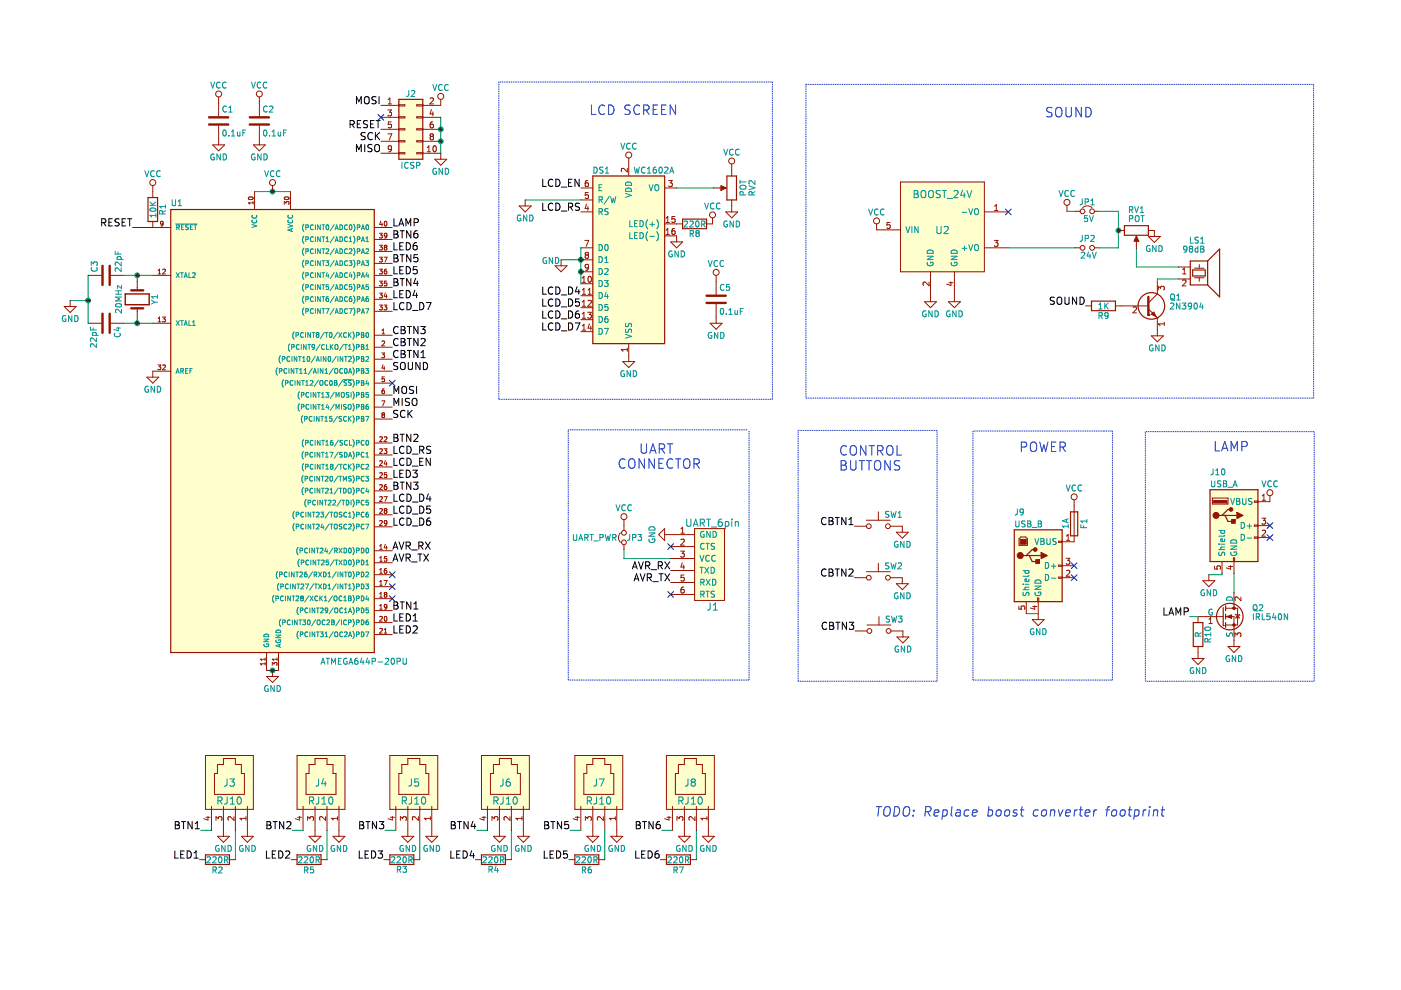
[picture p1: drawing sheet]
EESchema Schematic File Version 2
LIBS:power
LIBS:device
LIBS:transistors
LIBS:conn
LIBS:linear
LIBS:regul
LIBS:74xx
LIBS:cmos4000
LIBS:adc-dac
LIBS:memory
LIBS:xilinx
LIBS:microcontrollers
LIBS:dsp
LIBS:microchip
LIBS:analog_switches
LIBS:motorola
LIBS:texas
LIBS:intel
LIBS:audio
LIBS:interface
LIBS:digital-audio
LIBS:philips
LIBS:display
LIBS:cypress
LIBS:siliconi
LIBS:opto
LIBS:atmel
LIBS:contrib
LIBS:valves
LIBS:kamaji
LIBS:74xgxx
LIBS:ac-dc
LIBS:actel
LIBS:allegro
LIBS:Altera
LIBS:analog_devices
LIBS:battery_management
LIBS:bbd
LIBS:bosch
LIBS:brooktre
LIBS:cmos_ieee
LIBS:dc-dc
LIBS:diode
LIBS:elec-unifil
LIBS:ESD_Protection
LIBS:ftdi
LIBS:gennum
LIBS:graphic_symbols
LIBS:hc11
LIBS:infineon
LIBS:intersil
LIBS:ir
LIBS:Lattice
LIBS:leds
LIBS:LEM
LIBS:logic_programmable
LIBS:maxim
LIBS:mechanical
LIBS:microchip_dspic33dsc
LIBS:microchip_pic10mcu
LIBS:microchip_pic12mcu
LIBS:microchip_pic16mcu
LIBS:microchip_pic18mcu
LIBS:microchip_pic24mcu
LIBS:microchip_pic32mcu
LIBS:modules
LIBS:motor_drivers
LIBS:motors
LIBS:msp430
LIBS:nordicsemi
LIBS:nxp_armmcu
LIBS:nxp
LIBS:onsemi
LIBS:Oscillators
LIBS:Power_Management
LIBS:powerint
LIBS:pspice
LIBS:references
LIBS:relays
LIBS:rfcom
LIBS:RFSolutions
LIBS:sensors
LIBS:silabs
LIBS:stm8
LIBS:stm32
LIBS:supertex
LIBS:switches
LIBS:transf
LIBS:triac_thyristor
LIBS:ttl_ieee
LIBS:video
LIBS:wiznet
LIBS:Worldsemi
LIBS:Xicor
LIBS:zetex
LIBS:Zilog
LIBS:kamaji-cache
EELAYER 25 0
EELAYER END
$Descr A4 11693 8268
encoding utf-8
Sheet 1 1
Title ""
Date ""
Rev ""
Comp ""
Comment1 ""
Comment2 ""
Comment3 ""
Comment4 ""
$EndDescr
$Comp
L GND #PWR01
U 1 1
P 2270 5600
F 0 "#PWR01" H 2270 5350 50  0001 C CNN
F 1 "GND" H 2270 5450 50  0000 C CNN
F 2 "" H 2270 5600 50  0001 C CNN
F 3 "" H 2270 5600 50  0001 C CNN
	1    2270 5600
	1    0    0    -1  
$EndComp
$Comp
L VCC #PWR02
U 1 1
P 2270 1600
F 0 "#PWR02" H 2270 1450 50  0001 C CNN
F 1 "VCC" H 2270 1750 50  0000 C CNN
F 2 "" H 2270 1600 50  0001 C CNN
F 3 "" H 2270 1600 50  0001 C CNN
	1    2270 1600
	1    0    0    -1  
$EndComp
$Comp
L Crystal Y1
U 1 1
P 1140 2500
F 0 "Y1" H 1140 2650 50  0000 C CNN
F 1 "20MHz" H 1140 2350 50  0000 C CNN
F 2 "Crystals:Crystal_HC49-U_Vertical" H 1140 2500 50  0001 C CNN
F 3 "" H 1140 2500 50  0001 C CNN
	1    1140 2500
	0    1    1    0   
$EndComp
$Comp
L C C3
U 1 1
P 880 2300
F 0 "C3" H 905 2400 50  0000 L CNN
F 1 "22pF" H 905 2200 50  0000 L CNN
F 2 "Capacitors_THT:C_Disc_D3.8mm_W2.6mm_P2.50mm" H 918 2150 50  0001 C CNN
F 3 "" H 880 2300 50  0001 C CNN
	1    880  2300
	0    -1   -1   0   
$EndComp
$Comp
L C C4
U 1 1
P 880 2700
F 0 "C4" H 905 2800 50  0000 L CNN
F 1 "22pF" H 905 2600 50  0000 L CNN
F 2 "Capacitors_THT:C_Disc_D3.8mm_W2.6mm_P2.50mm" H 918 2550 50  0001 C CNN
F 3 "" H 880 2700 50  0001 C CNN
	1    880  2700
	0    1    1    0   
$EndComp
$Comp
L GND #PWR03
U 1 1
P 580 2510
F 0 "#PWR03" H 580 2260 50  0001 C CNN
F 1 "GND" H 580 2360 50  0000 C CNN
F 2 "" H 580 2510 50  0001 C CNN
F 3 "" H 580 2510 50  0001 C CNN
	1    580  2510
	1    0    0    -1  
$EndComp
$Comp
L R R1
U 1 1
P 1270 1750
F 0 "R1" V 1350 1750 50  0000 C CNN
F 1 "10K" V 1270 1750 50  0000 C CNN
F 2 "Resistors_THT:R_Axial_DIN0207_L6.3mm_D2.5mm_P10.16mm_Horizontal" V 1200 1750 50  0001 C CNN
F 3 "" H 1270 1750 50  0001 C CNN
	1    1270 1750
	1    0    0    -1  
$EndComp
$Comp
L VCC #PWR04
U 1 1
P 1270 1600
F 0 "#PWR04" H 1270 1450 50  0001 C CNN
F 1 "VCC" H 1270 1750 50  0000 C CNN
F 2 "" H 1270 1600 50  0001 C CNN
F 3 "" H 1270 1600 50  0001 C CNN
	1    1270 1600
	1    0    0    -1  
$EndComp
Text Label 1100 1900 2    60   ~ 0
RESET
$Comp
L GND #PWR05
U 1 1
P 1270 3100
F 0 "#PWR05" H 1270 2850 50  0001 C CNN
F 1 "GND" H 1270 2950 50  0000 C CNN
F 2 "" H 1270 3100 50  0001 C CNN
F 3 "" H 1270 3100 50  0001 C CNN
	1    1270 3100
	1    0    0    -1  
$EndComp
Text Label 3270 5100 0    60   ~ 0
BTN1
Text Label 3270 3700 0    60   ~ 0
BTN2
Text Label 3270 4100 0    60   ~ 0
BTN3
Text Label 3270 2400 0    60   ~ 0
BTN4
Text Label 3270 2200 0    60   ~ 0
BTN5
Text Label 3270 2000 0    60   ~ 0
BTN6
$Comp
L R R2
U 1 1
P 1810 7180
F 0 "R2" V 1895 7180 50  0000 C CNN
F 1 "220R" V 1810 7180 50  0000 C CNN
F 2 "Resistors_THT:R_Axial_DIN0207_L6.3mm_D2.5mm_P10.16mm_Horizontal" V 1740 7180 50  0001 C CNN
F 3 "" H 1810 7180 50  0001 C CNN
	1    1810 7180
	0    1    1    0   
$EndComp
Text Label 3270 5200 0    60   ~ 0
LED1
$Comp
L R R3
U 1 1
P 3350 7180
F 0 "R3" V 3430 7180 50  0000 C CNN
F 1 "220R" V 3350 7180 50  0000 C CNN
F 2 "Resistors_THT:R_Axial_DIN0207_L6.3mm_D2.5mm_P10.16mm_Horizontal" V 3280 7180 50  0001 C CNN
F 3 "" H 3350 7180 50  0001 C CNN
	1    3350 7180
	0    1    1    0   
$EndComp
$Comp
L R R4
U 1 1
P 4115 7180
F 0 "R4" V 4195 7180 50  0000 C CNN
F 1 "220R" V 4115 7180 50  0000 C CNN
F 2 "Resistors_THT:R_Axial_DIN0207_L6.3mm_D2.5mm_P10.16mm_Horizontal" V 4045 7180 50  0001 C CNN
F 3 "" H 4115 7180 50  0001 C CNN
	1    4115 7180
	0    1    1    0   
$EndComp
$Comp
L R R5
U 1 1
P 2575 7180
F 0 "R5" V 2660 7180 50  0000 C CNN
F 1 "220R" V 2575 7180 50  0000 C CNN
F 2 "Resistors_THT:R_Axial_DIN0207_L6.3mm_D2.5mm_P10.16mm_Horizontal" V 2505 7180 50  0001 C CNN
F 3 "" H 2575 7180 50  0001 C CNN
	1    2575 7180
	0    1    1    0   
$EndComp
$Comp
L R R6
U 1 1
P 4895 7180
F 0 "R6" V 4980 7180 50  0000 C CNN
F 1 "220R" V 4895 7180 50  0000 C CNN
F 2 "Resistors_THT:R_Axial_DIN0207_L6.3mm_D2.5mm_P10.16mm_Horizontal" V 4825 7180 50  0001 C CNN
F 3 "" H 4895 7180 50  0001 C CNN
	1    4895 7180
	0    1    1    0   
$EndComp
$Comp
L R R7
U 1 1
P 5660 7180
F 0 "R7" V 5745 7180 50  0000 C CNN
F 1 "220R" V 5660 7180 50  0000 C CNN
F 2 "Resistors_THT:R_Axial_DIN0207_L6.3mm_D2.5mm_P10.16mm_Horizontal" V 5590 7180 50  0001 C CNN
F 3 "" H 5660 7180 50  0001 C CNN
	1    5660 7180
	0    1    1    0   
$EndComp
Text Label 3270 5300 0    60   ~ 0
LED2
Text Label 3270 4000 0    60   ~ 0
LED3
Text Label 3270 2500 0    60   ~ 0
LED4
Text Label 3270 2300 0    60   ~ 0
LED5
Text Label 3270 2100 0    60   ~ 0
LED6
$Comp
L WC1602A DS1
U 1 1
P 5245 2170
F 0 "DS1" H 5015 2920 50  0000 C CNN
F 1 "WC1602A" H 5455 2920 50  0000 C CNN
F 2 "kamaji:LCD2004" H 5245 1270 50  0001 C CIN
F 3 "" H 5945 2170 50  0001 C CNN
	1    5245 2170
	1    0    0    -1  
$EndComp
$Comp
L R R8
U 1 1
P 5795 1870
F 0 "R8" V 5875 1870 50  0000 C CNN
F 1 "220R" V 5795 1870 50  0000 C CNN
F 2 "Resistors_THT:R_Axial_DIN0207_L6.3mm_D2.5mm_P10.16mm_Horizontal" V 5725 1870 50  0001 C CNN
F 3 "" H 5795 1870 50  0001 C CNN
	1    5795 1870
	0    1    1    0   
$EndComp
$Comp
L VCC #PWR06
U 1 1
P 5945 1870
F 0 "#PWR06" H 5945 1720 50  0001 C CNN
F 1 "VCC" H 5945 2020 50  0000 C CNN
F 2 "" H 5945 1870 50  0001 C CNN
F 3 "" H 5945 1870 50  0001 C CNN
	1    5945 1870
	1    0    0    -1  
$EndComp
$Comp
L GND #PWR07
U 1 1
P 5645 1970
F 0 "#PWR07" H 5645 1720 50  0001 C CNN
F 1 "GND" H 5645 1820 50  0000 C CNN
F 2 "" H 5645 1970 50  0001 C CNN
F 3 "" H 5645 1970 50  0001 C CNN
	1    5645 1970
	1    0    0    -1  
$EndComp
$Comp
L VCC #PWR08
U 1 1
P 5245 1370
F 0 "#PWR08" H 5245 1220 50  0001 C CNN
F 1 "VCC" H 5245 1520 50  0000 C CNN
F 2 "" H 5245 1370 50  0001 C CNN
F 3 "" H 5245 1370 50  0001 C CNN
	1    5245 1370
	1    0    0    -1  
$EndComp
$Comp
L GND #PWR09
U 1 1
P 5245 2970
F 0 "#PWR09" H 5245 2720 50  0001 C CNN
F 1 "GND" H 5245 2820 50  0000 C CNN
F 2 "" H 5245 2970 50  0001 C CNN
F 3 "" H 5245 2970 50  0001 C CNN
	1    5245 2970
	1    0    0    -1  
$EndComp
$Comp
L C C5
U 1 1
P 5975 2500
F 0 "C5" H 6000 2600 50  0000 L CNN
F 1 "0.1uF" H 6000 2400 50  0000 L CNN
F 2 "Capacitors_THT:C_Disc_D3.8mm_W2.6mm_P2.50mm" H 6013 2350 50  0001 C CNN
F 3 "" H 5975 2500 50  0001 C CNN
	1    5975 2500
	1    0    0    -1  
$EndComp
$Comp
L VCC #PWR010
U 1 1
P 5975 2350
F 0 "#PWR010" H 5975 2200 50  0001 C CNN
F 1 "VCC" H 5975 2500 50  0000 C CNN
F 2 "" H 5975 2350 50  0001 C CNN
F 3 "" H 5975 2350 50  0001 C CNN
	1    5975 2350
	1    0    0    -1  
$EndComp
$Comp
L GND #PWR011
U 1 1
P 5975 2650
F 0 "#PWR011" H 5975 2400 50  0001 C CNN
F 1 "GND" H 5975 2500 50  0000 C CNN
F 2 "" H 5975 2650 50  0001 C CNN
F 3 "" H 5975 2650 50  0001 C CNN
	1    5975 2650
	1    0    0    -1  
$EndComp
$Comp
L GND #PWR012
U 1 1
P 4680 2170
F 0 "#PWR012" H 4680 1920 50  0001 C CNN
F 1 "GND" H 4595 2165 50  0000 C CNN
F 2 "" H 4680 2170 50  0001 C CNN
F 3 "" H 4680 2170 50  0001 C CNN
	1    4680 2170
	1    0    0    -1  
$EndComp
$Comp
L Conn_02x05_Odd_Even J2
U 1 1
P 3375 1080
F 0 "J2" H 3425 1380 50  0000 C CNN
F 1 "ICSP" H 3425 780 50  0000 C CNN
F 2 "Pin_Headers:Pin_Header_Straight_2x05_Pitch2.54mm" H 3375 1080 50  0001 C CNN
F 3 "" H 3375 1080 50  0001 C CNN
	1    3375 1080
	1    0    0    -1  
$EndComp
Text Label 3270 3400 0    60   ~ 0
MISO
Text Label 3270 3300 0    60   ~ 0
MOSI
Text Label 3270 3500 0    60   ~ 0
SCK
$Comp
L VCC #PWR013
U 1 1
P 3675 880
F 0 "#PWR013" H 3675 730 50  0001 C CNN
F 1 "VCC" H 3675 1030 50  0000 C CNN
F 2 "" H 3675 880 50  0001 C CNN
F 3 "" H 3675 880 50  0001 C CNN
	1    3675 880 
	1    0    0    -1  
$EndComp
$Comp
L GND #PWR014
U 1 1
P 3675 1280
F 0 "#PWR014" H 3675 1030 50  0001 C CNN
F 1 "GND" H 3675 1130 50  0000 C CNN
F 2 "" H 3675 1280 50  0001 C CNN
F 3 "" H 3675 1280 50  0001 C CNN
	1    3675 1280
	1    0    0    -1  
$EndComp
Text Label 3175 880  2    60   ~ 0
MOSI
Text Label 3175 1080 2    60   ~ 0
RESET
Text Label 3175 1180 2    60   ~ 0
SCK
Text Label 3175 1280 2    60   ~ 0
MISO
NoConn ~ 3175 980 
Text Label 3270 3000 0    60   ~ 0
CBTN1
Text Label 3270 2900 0    60   ~ 0
CBTN2
Text Label 3270 2800 0    60   ~ 0
CBTN3
Text Label 3270 3100 0    60   ~ 0
SOUND
Text Label 3270 1900 0    60   ~ 0
LAMP
$Comp
L RJ10 J3
U 1 1
P 1910 6585
F 0 "J3" H 1910 6635 60  0000 C CNN
F 1 "RJ10" H 1910 6485 60  0000 C CNN
F 2 "kamaji:RJ10" H 1885 6560 60  0001 C CNN
F 3 "" H 1885 6560 60  0001 C CNN
	1    1910 6585
	1    0    0    -1  
$EndComp
Text Label 1670 6935 2    60   ~ 0
BTN1
$Comp
L GND #PWR015
U 1 1
P 1860 6935
F 0 "#PWR015" H 1860 6685 50  0001 C CNN
F 1 "GND" H 1860 6785 50  0000 C CNN
F 2 "" H 1860 6935 50  0001 C CNN
F 3 "" H 1860 6935 50  0001 C CNN
	1    1860 6935
	1    0    0    -1  
$EndComp
Text Label 1660 7180 2    60   ~ 0
LED1
$Comp
L GND #PWR016
U 1 1
P 2060 6935
F 0 "#PWR016" H 2060 6685 50  0001 C CNN
F 1 "GND" H 2060 6785 50  0000 C CNN
F 2 "" H 2060 6935 50  0001 C CNN
F 3 "" H 2060 6935 50  0001 C CNN
	1    2060 6935
	1    0    0    -1  
$EndComp
$Comp
L RJ10 J4
U 1 1
P 2675 6585
F 0 "J4" H 2675 6635 60  0000 C CNN
F 1 "RJ10" H 2675 6485 60  0000 C CNN
F 2 "kamaji:RJ10" H 2650 6560 60  0001 C CNN
F 3 "" H 2650 6560 60  0001 C CNN
	1    2675 6585
	1    0    0    -1  
$EndComp
Text Label 2435 6935 2    60   ~ 0
BTN2
$Comp
L GND #PWR017
U 1 1
P 2625 6935
F 0 "#PWR017" H 2625 6685 50  0001 C CNN
F 1 "GND" H 2625 6785 50  0000 C CNN
F 2 "" H 2625 6935 50  0001 C CNN
F 3 "" H 2625 6935 50  0001 C CNN
	1    2625 6935
	1    0    0    -1  
$EndComp
Text Label 2425 7180 2    60   ~ 0
LED2
$Comp
L GND #PWR018
U 1 1
P 2825 6935
F 0 "#PWR018" H 2825 6685 50  0001 C CNN
F 1 "GND" H 2825 6785 50  0000 C CNN
F 2 "" H 2825 6935 50  0001 C CNN
F 3 "" H 2825 6935 50  0001 C CNN
	1    2825 6935
	1    0    0    -1  
$EndComp
$Comp
L RJ10 J5
U 1 1
P 3450 6585
F 0 "J5" H 3450 6635 60  0000 C CNN
F 1 "RJ10" H 3450 6485 60  0000 C CNN
F 2 "kamaji:RJ10" H 3425 6560 60  0001 C CNN
F 3 "" H 3425 6560 60  0001 C CNN
	1    3450 6585
	1    0    0    -1  
$EndComp
Text Label 3210 6935 2    60   ~ 0
BTN3
$Comp
L GND #PWR019
U 1 1
P 3400 6935
F 0 "#PWR019" H 3400 6685 50  0001 C CNN
F 1 "GND" H 3400 6785 50  0000 C CNN
F 2 "" H 3400 6935 50  0001 C CNN
F 3 "" H 3400 6935 50  0001 C CNN
	1    3400 6935
	1    0    0    -1  
$EndComp
Text Label 3200 7180 2    60   ~ 0
LED3
$Comp
L GND #PWR020
U 1 1
P 3600 6935
F 0 "#PWR020" H 3600 6685 50  0001 C CNN
F 1 "GND" H 3600 6785 50  0000 C CNN
F 2 "" H 3600 6935 50  0001 C CNN
F 3 "" H 3600 6935 50  0001 C CNN
	1    3600 6935
	1    0    0    -1  
$EndComp
$Comp
L RJ10 J6
U 1 1
P 4215 6585
F 0 "J6" H 4215 6635 60  0000 C CNN
F 1 "RJ10" H 4215 6485 60  0000 C CNN
F 2 "kamaji:RJ10" H 4190 6560 60  0001 C CNN
F 3 "" H 4190 6560 60  0001 C CNN
	1    4215 6585
	1    0    0    -1  
$EndComp
Text Label 3975 6935 2    60   ~ 0
BTN4
$Comp
L GND #PWR021
U 1 1
P 4165 6935
F 0 "#PWR021" H 4165 6685 50  0001 C CNN
F 1 "GND" H 4165 6785 50  0000 C CNN
F 2 "" H 4165 6935 50  0001 C CNN
F 3 "" H 4165 6935 50  0001 C CNN
	1    4165 6935
	1    0    0    -1  
$EndComp
Text Label 3965 7180 2    60   ~ 0
LED4
$Comp
L GND #PWR022
U 1 1
P 4365 6935
F 0 "#PWR022" H 4365 6685 50  0001 C CNN
F 1 "GND" H 4365 6785 50  0000 C CNN
F 2 "" H 4365 6935 50  0001 C CNN
F 3 "" H 4365 6935 50  0001 C CNN
	1    4365 6935
	1    0    0    -1  
$EndComp
$Comp
L RJ10 J7
U 1 1
P 4995 6585
F 0 "J7" H 4995 6635 60  0000 C CNN
F 1 "RJ10" H 4995 6485 60  0000 C CNN
F 2 "kamaji:RJ10" H 4970 6560 60  0001 C CNN
F 3 "" H 4970 6560 60  0001 C CNN
	1    4995 6585
	1    0    0    -1  
$EndComp
Text Label 4755 6935 2    60   ~ 0
BTN5
$Comp
L GND #PWR023
U 1 1
P 4945 6935
F 0 "#PWR023" H 4945 6685 50  0001 C CNN
F 1 "GND" H 4945 6785 50  0000 C CNN
F 2 "" H 4945 6935 50  0001 C CNN
F 3 "" H 4945 6935 50  0001 C CNN
	1    4945 6935
	1    0    0    -1  
$EndComp
Text Label 4745 7180 2    60   ~ 0
LED5
$Comp
L GND #PWR024
U 1 1
P 5145 6935
F 0 "#PWR024" H 5145 6685 50  0001 C CNN
F 1 "GND" H 5145 6785 50  0000 C CNN
F 2 "" H 5145 6935 50  0001 C CNN
F 3 "" H 5145 6935 50  0001 C CNN
	1    5145 6935
	1    0    0    -1  
$EndComp
$Comp
L RJ10 J8
U 1 1
P 5760 6585
F 0 "J8" H 5760 6635 60  0000 C CNN
F 1 "RJ10" H 5760 6485 60  0000 C CNN
F 2 "kamaji:RJ10" H 5735 6560 60  0001 C CNN
F 3 "" H 5735 6560 60  0001 C CNN
	1    5760 6585
	1    0    0    -1  
$EndComp
Text Label 5520 6935 2    60   ~ 0
BTN6
$Comp
L GND #PWR025
U 1 1
P 5710 6935
F 0 "#PWR025" H 5710 6685 50  0001 C CNN
F 1 "GND" H 5710 6785 50  0000 C CNN
F 2 "" H 5710 6935 50  0001 C CNN
F 3 "" H 5710 6935 50  0001 C CNN
	1    5710 6935
	1    0    0    -1  
$EndComp
Text Label 5510 7180 2    60   ~ 0
LED6
$Comp
L GND #PWR026
U 1 1
P 5910 6935
F 0 "#PWR026" H 5910 6685 50  0001 C CNN
F 1 "GND" H 5910 6785 50  0000 C CNN
F 2 "" H 5910 6935 50  0001 C CNN
F 3 "" H 5910 6935 50  0001 C CNN
	1    5910 6935
	1    0    0    -1  
$EndComp
$Comp
L C C2
U 1 1
P 2160 1010
F 0 "C2" H 2185 1110 50  0000 L CNN
F 1 "0.1uF" H 2185 910 50  0000 L CNN
F 2 "Capacitors_THT:C_Disc_D3.8mm_W2.6mm_P2.50mm" H 2198 860 50  0001 C CNN
F 3 "" H 2160 1010 50  0001 C CNN
	1    2160 1010
	1    0    0    -1  
$EndComp
$Comp
L VCC #PWR027
U 1 1
P 2160 860
F 0 "#PWR027" H 2160 710 50  0001 C CNN
F 1 "VCC" H 2160 1010 50  0000 C CNN
F 2 "" H 2160 860 50  0001 C CNN
F 3 "" H 2160 860 50  0001 C CNN
	1    2160 860 
	1    0    0    -1  
$EndComp
$Comp
L GND #PWR028
U 1 1
P 2160 1160
F 0 "#PWR028" H 2160 910 50  0001 C CNN
F 1 "GND" H 2160 1010 50  0000 C CNN
F 2 "" H 2160 1160 50  0001 C CNN
F 3 "" H 2160 1160 50  0001 C CNN
	1    2160 1160
	1    0    0    -1  
$EndComp
$Comp
L C C1
U 1 1
P 1820 1010
F 0 "C1" H 1845 1110 50  0000 L CNN
F 1 "0.1uF" H 1845 910 50  0000 L CNN
F 2 "Capacitors_THT:C_Disc_D3.8mm_W2.6mm_P2.50mm" H 1858 860 50  0001 C CNN
F 3 "" H 1820 1010 50  0001 C CNN
	1    1820 1010
	1    0    0    -1  
$EndComp
$Comp
L VCC #PWR029
U 1 1
P 1820 860
F 0 "#PWR029" H 1820 710 50  0001 C CNN
F 1 "VCC" H 1820 1010 50  0000 C CNN
F 2 "" H 1820 860 50  0001 C CNN
F 3 "" H 1820 860 50  0001 C CNN
	1    1820 860 
	1    0    0    -1  
$EndComp
$Comp
L GND #PWR030
U 1 1
P 1820 1160
F 0 "#PWR030" H 1820 910 50  0001 C CNN
F 1 "GND" H 1820 1010 50  0000 C CNN
F 2 "" H 1820 1160 50  0001 C CNN
F 3 "" H 1820 1160 50  0001 C CNN
	1    1820 1160
	1    0    0    -1  
$EndComp
$Comp
L USB_A J10
U 1 1
P 10300 4390
F 0 "J10" H 10100 4840 50  0000 L CNN
F 1 "USB_A" H 10100 4740 50  0000 L CNN
F 2 "kamaji:USB_A" H 10450 4340 50  0001 C CNN
F 3 "" H 10450 4340 50  0001 C CNN
	1    10300 4390
	1    0    0    -1  
$EndComp
$Comp
L VCC #PWR031
U 1 1
P 10600 4190
F 0 "#PWR031" H 10600 4040 50  0001 C CNN
F 1 "VCC" H 10600 4340 50  0000 C CNN
F 2 "" H 10600 4190 50  0001 C CNN
F 3 "" H 10600 4190 50  0001 C CNN
	1    10600 4190
	1    0    0    -1  
$EndComp
$Comp
L GND #PWR032
U 1 1
P 10090 4800
F 0 "#PWR032" H 10090 4550 50  0001 C CNN
F 1 "GND" H 10090 4650 50  0000 C CNN
F 2 "" H 10090 4800 50  0001 C CNN
F 3 "" H 10090 4800 50  0001 C CNN
	1    10090 4800
	1    0    0    -1  
$EndComp
$Comp
L IRF540N Q2
U 1 1
P 10200 5150
F 0 "Q2" H 10450 5225 50  0000 L CNN
F 1 "IRL540N" H 10450 5150 50  0000 L CNN
F 2 "kamaji:TO-220-3_Horizontal" H 10450 5075 50  0001 L CIN
F 3 "" H 10200 5150 50  0001 L CNN
	1    10200 5150
	1    0    0    -1  
$EndComp
$Comp
L GND #PWR033
U 1 1
P 10300 5350
F 0 "#PWR033" H 10300 5100 50  0001 C CNN
F 1 "GND" H 10300 5200 50  0000 C CNN
F 2 "" H 10300 5350 50  0001 C CNN
F 3 "" H 10300 5350 50  0001 C CNN
	1    10300 5350
	1    0    0    -1  
$EndComp
Text Label 9930 5150 2    60   ~ 0
LAMP
$Comp
L USB_B J9
U 1 1
P 8665 4725
F 0 "J9" H 8465 5175 50  0000 L CNN
F 1 "USB_B" H 8465 5075 50  0000 L CNN
F 2 "kamaji:USB_B" H 8815 4675 50  0001 C CNN
F 3 "" H 8815 4675 50  0001 C CNN
	1    8665 4725
	1    0    0    -1  
$EndComp
$Comp
L Fuse F1
U 1 1
P 8965 4375
F 0 "F1" V 9045 4375 50  0000 C CNN
F 1 "1A" V 8890 4375 50  0000 C CNN
F 2 "Capacitors_THT:C_Disc_D5.0mm_W2.5mm_P5.00mm" V 8895 4375 50  0001 C CNN
F 3 "" H 8965 4375 50  0001 C CNN
	1    8965 4375
	1    0    0    -1  
$EndComp
$Comp
L VCC #PWR034
U 1 1
P 8965 4225
F 0 "#PWR034" H 8965 4075 50  0001 C CNN
F 1 "VCC" H 8965 4375 50  0000 C CNN
F 2 "" H 8965 4225 50  0001 C CNN
F 3 "" H 8965 4225 50  0001 C CNN
	1    8965 4225
	1    0    0    -1  
$EndComp
$Comp
L GND #PWR035
U 1 1
P 8665 5125
F 0 "#PWR035" H 8665 4875 50  0001 C CNN
F 1 "GND" H 8665 4975 50  0000 C CNN
F 2 "" H 8665 5125 50  0001 C CNN
F 3 "" H 8665 5125 50  0001 C CNN
	1    8665 5125
	1    0    0    -1  
$EndComp
NoConn ~ 8965 4725
NoConn ~ 8965 4825
Text Notes 8505 3785 0    79   ~ 0
POWER
Text Notes 10125 3780 0    79   ~ 0
LAMP
$Comp
L SW_Push SW1
U 1 1
P 7330 4395
F 0 "SW1" H 7380 4495 50  0000 L CNN
F 1 "SW_Push" H 7330 4335 50  0001 C CNN
F 2 "kamaji:Pushbutton_12mm" H 7330 4595 50  0001 C CNN
F 3 "" H 7330 4595 50  0001 C CNN
	1    7330 4395
	1    0    0    -1  
$EndComp
$Comp
L GND #PWR036
U 1 1
P 7530 4395
F 0 "#PWR036" H 7530 4145 50  0001 C CNN
F 1 "GND" H 7530 4245 50  0000 C CNN
F 2 "" H 7530 4395 50  0001 C CNN
F 3 "" H 7530 4395 50  0001 C CNN
	1    7530 4395
	1    0    0    -1  
$EndComp
Text Label 7130 4395 2    60   ~ 0
CBTN1
$Comp
L SW_Push SW2
U 1 1
P 7330 4825
F 0 "SW2" H 7380 4925 50  0000 L CNN
F 1 "SW_Push" H 7330 4765 50  0001 C CNN
F 2 "kamaji:Pushbutton_12mm" H 7330 5025 50  0001 C CNN
F 3 "" H 7330 5025 50  0001 C CNN
	1    7330 4825
	1    0    0    -1  
$EndComp
$Comp
L GND #PWR037
U 1 1
P 7530 4825
F 0 "#PWR037" H 7530 4575 50  0001 C CNN
F 1 "GND" H 7530 4675 50  0000 C CNN
F 2 "" H 7530 4825 50  0001 C CNN
F 3 "" H 7530 4825 50  0001 C CNN
	1    7530 4825
	1    0    0    -1  
$EndComp
Text Label 7130 4825 2    60   ~ 0
CBTN2
$Comp
L SW_Push SW3
U 1 1
P 7335 5270
F 0 "SW3" H 7385 5370 50  0000 L CNN
F 1 "SW_Push" H 7335 5210 50  0001 C CNN
F 2 "kamaji:Pushbutton_12mm" H 7335 5470 50  0001 C CNN
F 3 "" H 7335 5470 50  0001 C CNN
	1    7335 5270
	1    0    0    -1  
$EndComp
$Comp
L GND #PWR038
U 1 1
P 7535 5270
F 0 "#PWR038" H 7535 5020 50  0001 C CNN
F 1 "GND" H 7535 5120 50  0000 C CNN
F 2 "" H 7535 5270 50  0001 C CNN
F 3 "" H 7535 5270 50  0001 C CNN
	1    7535 5270
	1    0    0    -1  
$EndComp
Text Label 7135 5270 2    60   ~ 0
CBTN3
Text Notes 7000 3940 0    79   ~ 0
CONTROL\nBUTTONS
$Comp
L Speaker_Crystal LS1
U 1 1
P 10035 2230
F 0 "LS1" H 10060 2455 50  0000 R CNN
F 1 "98dB" H 10060 2380 50  0000 R CNN
F 2 "kamaji:Buzzer_ARIO_98dB" H 10000 2180 50  0001 C CNN
F 3 "" H 10000 2180 50  0001 C CNN
	1    10035 2230
	1    0    0    -1  
$EndComp
$Comp
L POT RV1
U 1 1
P 9485 1925
F 0 "RV1" V 9310 1925 50  0000 C CNN
F 1 "POT" V 9385 1925 50  0000 C CNN
F 2 "kamaji:Potentiometer_Wheel_16mm" H 9485 1925 50  0001 C CNN
F 3 "" H 9485 1925 50  0001 C CNN
	1    9485 1925
	0    1    1    0   
$EndComp
$Comp
L GND #PWR039
U 1 1
P 9635 1925
F 0 "#PWR039" H 9635 1675 50  0001 C CNN
F 1 "GND" H 9635 1775 50  0000 C CNN
F 2 "" H 9635 1925 50  0001 C CNN
F 3 "" H 9635 1925 50  0001 C CNN
	1    9635 1925
	1    0    0    -1  
$EndComp
$Comp
L Jumper_NC_Small JP1
U 1 1
P 9075 1765
F 0 "JP1" H 9075 1845 50  0000 C CNN
F 1 "5V" H 9085 1705 50  0000 C CNN
F 2 "Pin_Headers:Pin_Header_Straight_1x02_Pitch2.54mm" H 9075 1765 50  0001 C CNN
F 3 "" H 9075 1765 50  0001 C CNN
	1    9075 1765
	1    0    0    -1  
$EndComp
$Comp
L Jumper_NO_Small JP2
U 1 1
P 9075 2070
F 0 "JP2" H 9075 2150 50  0000 C CNN
F 1 "24V" H 9085 2010 50  0000 C CNN
F 2 "Pin_Headers:Pin_Header_Straight_1x02_Pitch2.54mm" H 9075 2070 50  0001 C CNN
F 3 "" H 9075 2070 50  0001 C CNN
	1    9075 2070
	1    0    0    -1  
$EndComp
$Comp
L R R10
U 1 1
P 10000 5300
F 0 "R10" V 10080 5300 50  0000 C CNN
F 1 "R" V 10000 5300 50  0000 C CNN
F 2 "Resistors_THT:R_Axial_DIN0207_L6.3mm_D2.5mm_P10.16mm_Horizontal" V 9930 5300 50  0001 C CNN
F 3 "" H 10000 5300 50  0001 C CNN
	1    10000 5300
	1    0    0    -1  
$EndComp
$Comp
L GND #PWR040
U 1 1
P 10000 5450
F 0 "#PWR040" H 10000 5200 50  0001 C CNN
F 1 "GND" H 10000 5300 50  0000 C CNN
F 2 "" H 10000 5450 50  0001 C CNN
F 3 "" H 10000 5450 50  0001 C CNN
	1    10000 5450
	1    0    0    -1  
$EndComp
$Comp
L 2N3904 Q1
U 1 1
P 9560 2555
F 0 "Q1" H 9760 2630 50  0000 L CNN
F 1 "2N3904" H 9760 2555 50  0000 L CNN
F 2 "TO_SOT_Packages_THT:TO-92_Inline_Narrow_Oval" H 9760 2480 50  0001 L CIN
F 3 "" H 9560 2555 50  0001 L CNN
	1    9560 2555
	1    0    0    -1  
$EndComp
$Comp
L GND #PWR041
U 1 1
P 9660 2755
F 0 "#PWR041" H 9660 2505 50  0001 C CNN
F 1 "GND" H 9660 2605 50  0000 C CNN
F 2 "" H 9660 2755 50  0001 C CNN
F 3 "" H 9660 2755 50  0001 C CNN
	1    9660 2755
	1    0    0    -1  
$EndComp
$Comp
L R R9
U 1 1
P 9210 2555
F 0 "R9" V 9290 2555 50  0000 C CNN
F 1 "1K" V 9210 2555 50  0000 C CNN
F 2 "Resistors_THT:R_Axial_DIN0207_L6.3mm_D2.5mm_P10.16mm_Horizontal" V 9140 2555 50  0001 C CNN
F 3 "" H 9210 2555 50  0001 C CNN
	1    9210 2555
	0    1    1    0   
$EndComp
Text Label 9060 2555 2    60   ~ 0
SOUND
Wire Wire Line
	2220 5600 2320 5600
Connection ~ 2270 5600
Wire Wire Line
	2120 1600 2420 1600
Connection ~ 2270 1600
Wire Wire Line
	1140 2300 1140 2350
Wire Wire Line
	1140 2650 1140 2700
Wire Wire Line
	1030 2700 1270 2700
Wire Wire Line
	1030 2300 1270 2300
Connection ~ 1140 2300
Connection ~ 1140 2700
Wire Wire Line
	730  2300 730  2700
Wire Wire Line
	580  2510 730  2510
Connection ~ 730  2510
Wire Wire Line
	1100 1900 1270 1900
Wire Wire Line
	4845 2070 4845 2370
Wire Wire Line
	4845 2170 4680 2170
Connection ~ 4845 2270
Connection ~ 4845 2170
Wire Wire Line
	3675 980  3675 1280
Connection ~ 3675 1180
Connection ~ 3675 1080
Wire Wire Line
	1760 6935 1670 6935
Wire Wire Line
	1960 7180 1960 6935
Wire Wire Line
	2525 6935 2435 6935
Wire Wire Line
	2725 7180 2725 6935
Wire Wire Line
	3300 6935 3210 6935
Wire Wire Line
	3500 7180 3500 6935
Wire Wire Line
	4065 6935 3975 6935
Wire Wire Line
	4265 7180 4265 6935
Wire Wire Line
	4845 6935 4755 6935
Wire Wire Line
	5045 7180 5045 6935
Wire Wire Line
	5610 6935 5520 6935
Wire Wire Line
	5810 7180 5810 6935
Wire Wire Line
	10300 4790 10300 4950
Wire Wire Line
	10090 4800 10200 4800
Wire Wire Line
	10200 4800 10200 4790
Wire Wire Line
	8565 5125 8665 5125
Wire Notes Line
	9560 3605 9560 5690
Wire Notes Line
	9560 5690 10970 5690
Wire Notes Line
	10970 5690 10970 3605
Wire Notes Line
	10970 3605 9560 3605
Wire Notes Line
	9215 3600 8120 3600
Wire Notes Line
	8120 3600 8120 5680
Wire Notes Line
	8120 5680 9285 5680
Wire Notes Line
	9285 5680 9285 3600
Wire Notes Line
	9285 3600 9210 3600
Wire Notes Line
	7820 3595 6660 3595
Wire Notes Line
	6660 3595 6660 5690
Wire Notes Line
	6660 5690 7820 5690
Wire Notes Line
	7820 5690 7820 3595
Wire Wire Line
	9485 2075 9485 2230
Wire Wire Line
	9485 2230 9835 2230
Wire Wire Line
	9335 1765 9335 2070
Wire Wire Line
	9335 1765 9175 1765
Wire Wire Line
	9335 2070 9175 2070
Connection ~ 9335 1925
Wire Wire Line
	9930 5150 10000 5150
Wire Wire Line
	9835 2330 9660 2330
Wire Wire Line
	9660 2330 9660 2355
Text Notes 8720 990  0    79   ~ 0
SOUND
$Comp
L BOOST_24V U2
U 1 1
P 7865 1920
F 0 "U2" H 7865 1920 60  0000 C CNN
F 1 "BOOST_24V" H 7865 2220 60  0000 C CNN
F 2 "Pin_Headers:Pin_Header_Straight_1x05_Pitch2.54mm" H 7865 1920 60  0001 C CNN
F 3 "" H 7865 1920 60  0001 C CNN
	1    7865 1920
	1    0    0    -1  
$EndComp
Wire Wire Line
	8415 2070 8975 2070
$Comp
L VCC #PWR042
U 1 1
P 8905 1765
F 0 "#PWR042" H 8905 1615 50  0001 C CNN
F 1 "VCC" H 8905 1915 50  0000 C CNN
F 2 "" H 8905 1765 50  0001 C CNN
F 3 "" H 8905 1765 50  0001 C CNN
	1    8905 1765
	1    0    0    -1  
$EndComp
Wire Wire Line
	8905 1765 8975 1765
NoConn ~ 8415 1770
$Comp
L VCC #PWR043
U 1 1
P 7315 1920
F 0 "#PWR043" H 7315 1770 50  0001 C CNN
F 1 "VCC" H 7315 2070 50  0000 C CNN
F 2 "" H 7315 1920 50  0001 C CNN
F 3 "" H 7315 1920 50  0001 C CNN
	1    7315 1920
	1    0    0    -1  
$EndComp
$Comp
L GND #PWR044
U 1 1
P 7965 2470
F 0 "#PWR044" H 7965 2220 50  0001 C CNN
F 1 "GND" H 7965 2320 50  0000 C CNN
F 2 "" H 7965 2470 50  0001 C CNN
F 3 "" H 7965 2470 50  0001 C CNN
	1    7965 2470
	1    0    0    -1  
$EndComp
$Comp
L GND #PWR045
U 1 1
P 7765 2470
F 0 "#PWR045" H 7765 2220 50  0001 C CNN
F 1 "GND" H 7765 2320 50  0000 C CNN
F 2 "" H 7765 2470 50  0001 C CNN
F 3 "" H 7765 2470 50  0001 C CNN
	1    7765 2470
	1    0    0    -1  
$EndComp
NoConn ~ 10600 4390
NoConn ~ 10600 4490
$Comp
L POT RV2
U 1 1
P 6105 1570
F 0 "RV2" V 5930 1570 50  0000 C CNN
F 1 "POT" V 6005 1570 50  0000 C CNN
F 2 "Potentiometers:Potentiometer_Triwood_RM-065" H 6105 1570 50  0001 C CNN
F 3 "" H 6105 1570 50  0001 C CNN
	1    6105 1570
	-1   0    0    1   
$EndComp
Wire Wire Line
	5645 1570 5955 1570
$Comp
L VCC #PWR046
U 1 1
P 6105 1420
F 0 "#PWR046" H 6105 1270 50  0001 C CNN
F 1 "VCC" H 6105 1570 50  0000 C CNN
F 2 "" H 6105 1420 50  0001 C CNN
F 3 "" H 6105 1420 50  0001 C CNN
	1    6105 1420
	1    0    0    -1  
$EndComp
$Comp
L GND #PWR047
U 1 1
P 6105 1720
F 0 "#PWR047" H 6105 1470 50  0001 C CNN
F 1 "GND" H 6105 1570 50  0000 C CNN
F 2 "" H 6105 1720 50  0001 C CNN
F 3 "" H 6105 1720 50  0001 C CNN
	1    6105 1720
	1    0    0    -1  
$EndComp
Text Notes 7295 6830 0    79   Italic 0
TODO: Replace boost converter footprint
Text Label 4845 1570 2    60   ~ 0
LCD_EN
Text Label 4845 1770 2    60   ~ 0
LCD_RS
$Comp
L GND #PWR048
U 1 1
P 4380 1670
F 0 "#PWR048" H 4380 1420 50  0001 C CNN
F 1 "GND" H 4380 1520 50  0000 C CNN
F 2 "" H 4380 1670 50  0001 C CNN
F 3 "" H 4380 1670 50  0001 C CNN
	1    4380 1670
	1    0    0    -1  
$EndComp
Wire Wire Line
	4845 1670 4380 1670
Text Label 4845 2470 2    60   ~ 0
LCD_D4
Text Label 4845 2570 2    60   ~ 0
LCD_D5
Text Label 4845 2670 2    60   ~ 0
LCD_D6
Text Label 4845 2770 2    60   ~ 0
LCD_D7
Text Label 3270 3900 0    60   ~ 0
LCD_EN
Text Label 3270 4200 0    60   ~ 0
LCD_D4
Text Label 3270 4300 0    60   ~ 0
LCD_D5
Text Label 3270 4400 0    60   ~ 0
LCD_D6
Text Label 3270 2600 0    60   ~ 0
LCD_D7
NoConn ~ 3270 4800
NoConn ~ 3270 4900
NoConn ~ 3270 5000
NoConn ~ 3270 3200
Text Label 3270 3800 0    60   ~ 0
LCD_RS
$Comp
L ATMEGA644P-20PU U1
U 1 1
P 2270 3600
F 0 "U1" H 1420 5480 50  0000 L BNN
F 1 "ATMEGA644P-20PU" H 2670 1650 50  0000 L BNN
F 2 "Housings_DIP:DIP-40_W15.24mm_LongPads" H 2270 3600 50  0001 C CIN
F 3 "" H 2270 3600 50  0001 C CNN
	1    2270 3600
	1    0    0    -1  
$EndComp
$Comp
L UART_6pin J1
U 1 1
P 5895 4715
F 0 "J1" H 5945 4365 60  0000 C CNN
F 1 "UART_6pin" H 5945 5065 60  0000 C CNN
F 2 "kamaji:Pin_Header_Angled_1x06_Pitch2.54mm" H 5945 4715 60  0001 C CNN
F 3 "" H 5945 4715 60  0001 C CNN
	1    5895 4715
	1    0    0    -1  
$EndComp
$Comp
L GND #PWR049
U 1 1
P 5595 4465
F 0 "#PWR049" H 5595 4215 50  0001 C CNN
F 1 "GND" H 5595 4315 50  0000 C CNN
F 2 "" H 5595 4465 50  0001 C CNN
F 3 "" H 5595 4465 50  0001 C CNN
	1    5595 4465
	0    1    1    0   
$EndComp
NoConn ~ 5595 4565
$Comp
L VCC #PWR050
U 1 1
P 5205 4390
F 0 "#PWR050" H 5205 4240 50  0001 C CNN
F 1 "VCC" H 5205 4540 50  0000 C CNN
F 2 "" H 5205 4390 50  0001 C CNN
F 3 "" H 5205 4390 50  0001 C CNN
	1    5205 4390
	1    0    0    -1  
$EndComp
NoConn ~ 5595 4965
$Comp
L Jumper_NC_Small JP3
U 1 1
P 5205 4490
F 0 "JP3" V 5200 4400 50  0000 C CNN
F 1 "UART_PWR" V 5200 4735 50  0000 C CNN
F 2 "Pin_Headers:Pin_Header_Straight_1x02_Pitch2.54mm" H 5205 4490 50  0001 C CNN
F 3 "" H 5205 4490 50  0001 C CNN
	1    5205 4490
	0    -1   -1   0   
$EndComp
Wire Wire Line
	5205 4665 5595 4665
Text Label 3270 4600 0    60   ~ 0
AVR_RX
Text Label 3270 4700 0    60   ~ 0
AVR_TX
Text Label 5595 4765 2    60   ~ 0
AVR_RX
Wire Wire Line
	5205 4590 5205 4665
Text Label 5595 4865 2    60   ~ 0
AVR_TX
Wire Notes Line
	6250 3600 6250 5680
Wire Notes Line
	6250 5680 4740 5680
Wire Notes Line
	4740 5680 4740 3590
Wire Notes Line
	4740 3590 6240 3590
Text Notes 5150 3925 0    79   ~ 0
   UART\nCONNECTOR
Text Notes 4915 970  0    79   ~ 0
LCD SCREEN
Wire Notes Line
	4160 685  4160 3335
Wire Notes Line
	4160 3335 6445 3335
Wire Notes Line
	6445 3335 6445 685 
Wire Notes Line
	6445 685  4160 685 
Wire Notes Line
	6725 700  6725 3325
Wire Notes Line
	6725 3325 10965 3325
Wire Notes Line
	10965 3325 10965 705 
Wire Notes Line
	10965 705  6725 705 
$EndSCHEMATC
